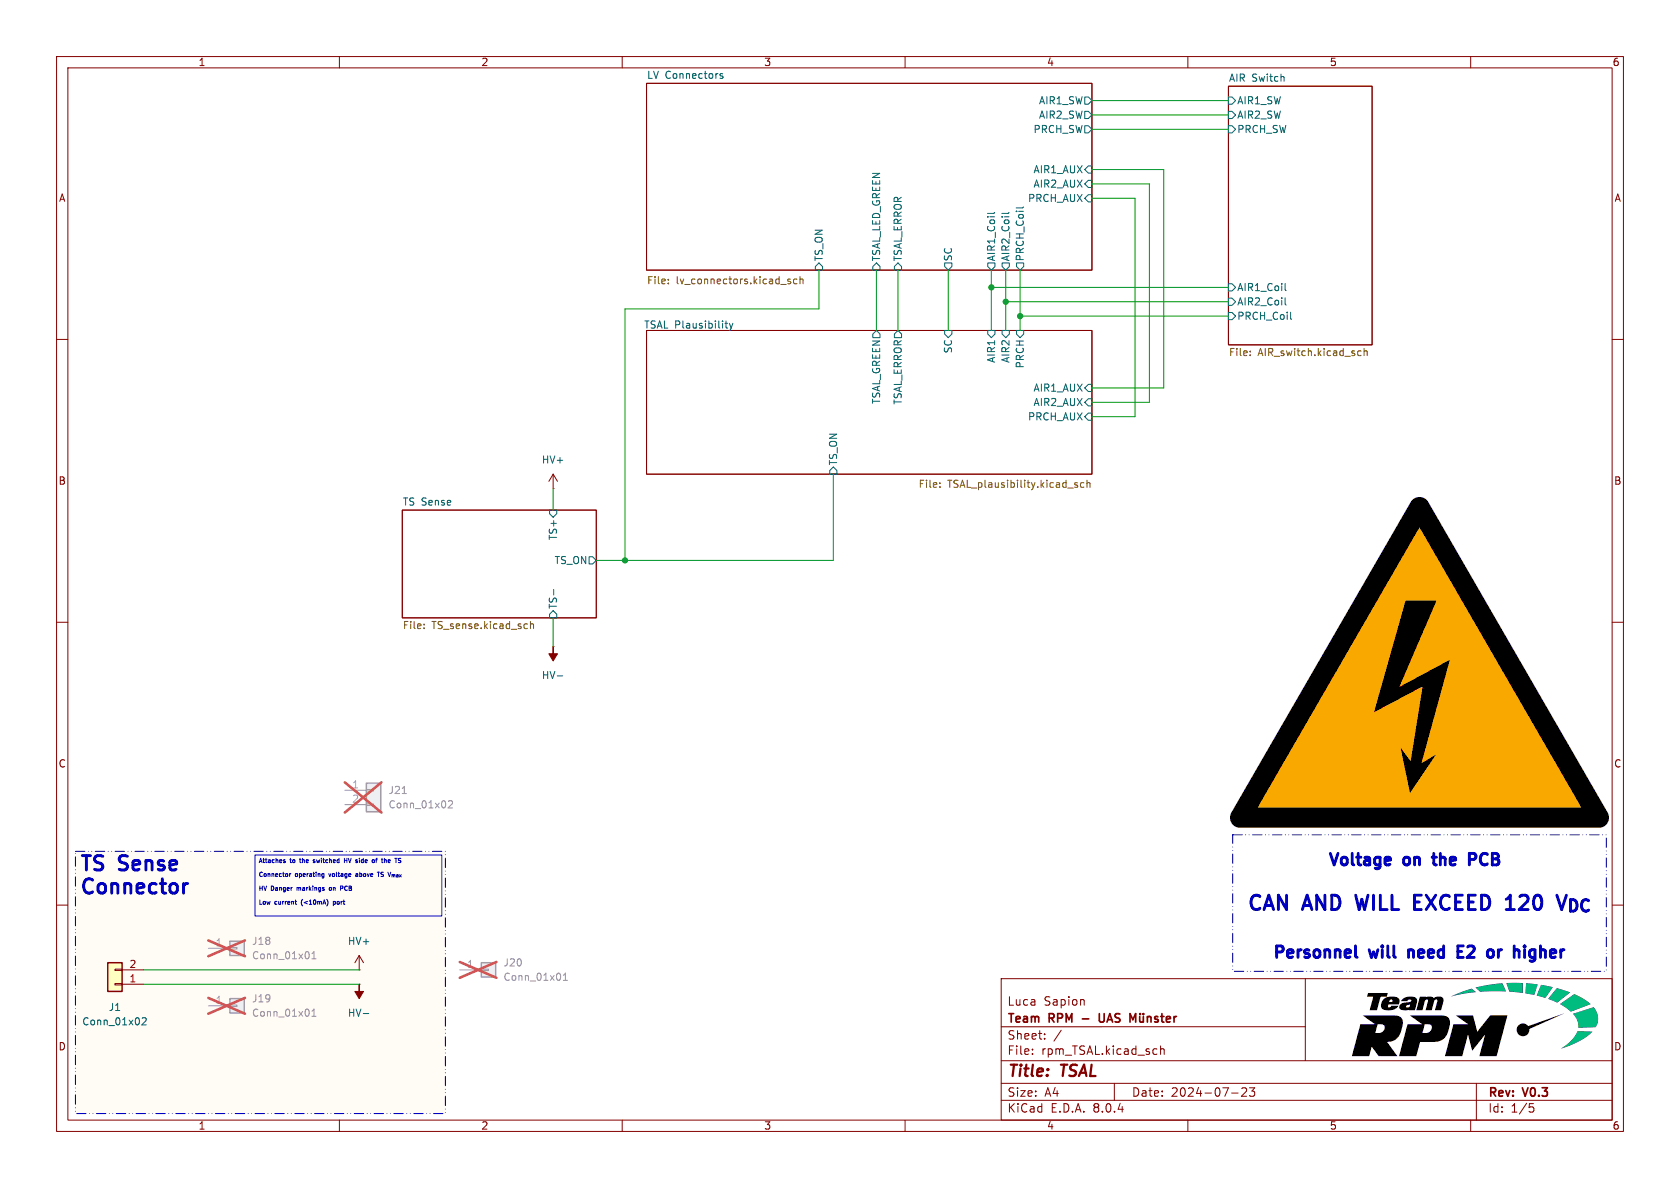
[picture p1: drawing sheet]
(kicad_sch
 (version 20231120)
 (generator "eeschema")
 (generator_version "8.0")
 (paper "A4")
 (title_block
  (title "TSAL")
  (date "2024-07-23")
  (rev "V0.3")
  (company "Team RPM - UAS Münster")
  (comment 1 "Luca Sapion"))
 (lib_symbols
  (symbol "Connector_Generic:Conn_01x01"
   (pin_names
    (offset 1.016) hide) (exclude_from_sim no) (in_bom yes) (on_board yes)
   (property "Reference" "J" (at 0 2.54 0) (effects (font (size 1.27 1.27))))
   (property "Value" "Conn_01x01" (at 0 -2.54 0) (effects (font (size 1.27 1.27))))
   (property "Footprint" "" (at 0 0 0) (effects (font (size 1.27 1.27)) (hide yes)))
   (property "Datasheet" "~" (at 0 0 0) (effects (font (size 1.27 1.27)) (hide yes)))
   (property "Description" "Generic connector, single row, 01x01, script generated (kicad-library-utils/schlib/autogen/connector/)" (at 0 0 0) (effects (font (size 1.27 1.27)) (hide yes)))
   (symbol "Conn_01x01_1_1"
    (rectangle (start -1.27 0.127) (end 0 -0.127) (stroke (width 0.1524) (type default)) (fill (type none)))
    (rectangle (start -1.27 1.27) (end 1.27 -1.27) (stroke (width 0.254) (type default)) (fill (type background)))
    (pin passive line (at -5.08 0 0) (length 3.81) (name "Pin_1" (effects (font (size 1.27 1.27)))) (number "1" (effects (font (size 1.27 1.27)))))))
  (symbol "Connector_Generic:Conn_01x02"
   (pin_names
    (offset 1.016) hide) (exclude_from_sim no) (in_bom yes) (on_board yes)
   (property "Reference" "J" (at 0 2.54 0) (effects (font (size 1.27 1.27))))
   (property "Value" "Conn_01x02" (at 0 -5.08 0) (effects (font (size 1.27 1.27))))
   (property "Footprint" "" (at 0 0 0) (effects (font (size 1.27 1.27)) (hide yes)))
   (property "Datasheet" "~" (at 0 0 0) (effects (font (size 1.27 1.27)) (hide yes)))
   (property "Description" "Generic connector, single row, 01x02, script generated (kicad-library-utils/schlib/autogen/connector/)" (at 0 0 0) (effects (font (size 1.27 1.27)) (hide yes)))
   (symbol "Conn_01x02_1_1"
    (rectangle (start -1.27 -2.413) (end 0 -2.667) (stroke (width 0.1524) (type default)) (fill (type none)))
    (rectangle (start -1.27 0.127) (end 0 -0.127) (stroke (width 0.1524) (type default)) (fill (type none)))
    (rectangle (start -1.27 1.27) (end 1.27 -3.81) (stroke (width 0.254) (type default)) (fill (type background)))
    (pin passive line (at -5.08 0 0) (length 3.81) (name "Pin_1" (effects (font (size 1.27 1.27)))) (number "1" (effects (font (size 1.27 1.27)))))
    (pin passive line (at -5.08 -2.54 0) (length 3.81) (name "Pin_2" (effects (font (size 1.27 1.27)))) (number "2" (effects (font (size 1.27 1.27)))))))
  (symbol "power:+7.5V"
   (power)
   (pin_numbers hide)
   (pin_names
    (offset 0) hide) (exclude_from_sim no) (in_bom yes) (on_board yes)
   (property "Reference" "#PWR" (at 0 -3.81 0) (effects (font (size 1.27 1.27)) (hide yes)))
   (property "Value" "+7.5V" (at 0 3.556 0) (effects (font (size 1.27 1.27))))
   (property "Footprint" "" (at 0 0 0) (effects (font (size 1.27 1.27)) (hide yes)))
   (property "Datasheet" "" (at 0 0 0) (effects (font (size 1.27 1.27)) (hide yes)))
   (property "Description" "Power symbol creates a global label with name \"+7.5V\"" (at 0 0 0) (effects (font (size 1.27 1.27)) (hide yes)))
   (symbol "+7.5V_0_1"
    (polyline (pts (xy -0.762 1.27) (xy 0 2.54)) (stroke (width 0) (type default)) (fill (type none)))
    (polyline (pts (xy 0 0) (xy 0 2.54)) (stroke (width 0) (type default)) (fill (type none)))
    (polyline (pts (xy 0 2.54) (xy 0.762 1.27)) (stroke (width 0) (type default)) (fill (type none))))
   (symbol "+7.5V_1_1"
    (pin power_in line (at 0 0 90) (length 0) (name "~" (effects (font (size 1.27 1.27)))) (number "1" (effects (font (size 1.27 1.27)))))))
  (symbol "power:-6V"
   (power)
   (pin_numbers hide)
   (pin_names
    (offset 0) hide) (exclude_from_sim no) (in_bom yes) (on_board yes)
   (property "Reference" "#PWR" (at 0 -3.81 0) (effects (font (size 1.27 1.27)) (hide yes)))
   (property "Value" "-6V" (at 0 3.556 0) (effects (font (size 1.27 1.27))))
   (property "Footprint" "" (at 0 0 0) (effects (font (size 1.27 1.27)) (hide yes)))
   (property "Datasheet" "" (at 0 0 0) (effects (font (size 1.27 1.27)) (hide yes)))
   (property "Description" "Power symbol creates a global label with name \"-6V\"" (at 0 0 0) (effects (font (size 1.27 1.27)) (hide yes)))
   (symbol "-6V_0_0"
    (pin power_in line (at 0 0 90) (length 0) (name "~" (effects (font (size 1.27 1.27)))) (number "1" (effects (font (size 1.27 1.27))))))
   (symbol "-6V_0_1"
    (polyline (pts (xy 0 0) (xy 0 1.27) (xy 0.762 1.27) (xy 0 2.54) (xy -0.762 1.27) (xy 0 1.27)) (stroke (width 0) (type default)) (fill (type outline))))))
 (junction
  (at 110.49 99.06)
  (diameter 0)
  (color 0 0 0 0))
 (junction
  (at 177.8 53.34)
  (diameter 0)
  (color 0 0 0 0))
 (junction
  (at 175.26 50.8)
  (diameter 0)
  (color 0 0 0 0))
 (junction
  (at 180.34 55.88)
  (diameter 0)
  (color 0 0 0 0))
 (wire
  (pts (xy 177.8 53.34) (xy 177.8 58.42))
  (stroke (width 0) (type default)))
 (wire
  (pts (xy 193.04 29.972) (xy 205.74 29.972))
  (stroke (width 0) (type default)))
 (wire
  (pts (xy 175.26 47.752) (xy 175.26 50.8))
  (stroke (width 0) (type default)))
 (wire
  (pts (xy 193.04 35.052) (xy 200.66 35.052))
  (stroke (width 0) (type default)))
 (wire
  (pts (xy 175.26 50.8) (xy 175.26 58.42))
  (stroke (width 0) (type default)))
 (wire
  (pts (xy 110.49 99.06) (xy 110.49 54.61))
  (stroke (width 0) (type default)))
 (wire
  (pts (xy 200.66 35.052) (xy 200.66 73.66))
  (stroke (width 0) (type default)))
 (wire
  (pts (xy 158.75 47.752) (xy 158.75 58.42))
  (stroke (width 0) (type default)))
 (wire
  (pts (xy 110.49 99.06) (xy 147.32 99.06))
  (stroke (width 0) (type default)))
 (wire
  (pts (xy 147.32 83.82) (xy 147.32 99.06))
  (stroke (width 0) (type default)))
 (wire
  (pts (xy 177.8 53.34) (xy 217.17 53.34))
  (stroke (width 0) (type default)))
 (wire
  (pts (xy 193.04 20.32) (xy 217.17 20.32))
  (stroke (width 0) (type default)))
 (wire
  (pts (xy 97.79 109.22) (xy 97.79 114.3))
  (stroke (width 0) (type default)))
 (wire
  (pts (xy 167.64 47.752) (xy 167.64 58.42))
  (stroke (width 0) (type default)))
 (wire
  (pts (xy 193.04 32.512) (xy 203.2 32.512))
  (stroke (width 0) (type default)))
 (wire
  (pts (xy 105.41 99.06) (xy 110.49 99.06))
  (stroke (width 0) (type default)))
 (wire
  (pts (xy 180.34 47.752) (xy 180.34 55.88))
  (stroke (width 0) (type default)))
 (wire
  (pts (xy 193.04 22.86) (xy 217.17 22.86))
  (stroke (width 0) (type default)))
 (wire
  (pts (xy 25.4 173.99) (xy 63.5 173.99))
  (stroke (width 0) (type default)))
 (wire
  (pts (xy 193.04 71.12) (xy 203.2 71.12))
  (stroke (width 0) (type default)))
 (wire
  (pts (xy 97.79 86.36) (xy 97.79 90.17))
  (stroke (width 0) (type default)))
 (wire
  (pts (xy 180.34 55.88) (xy 217.17 55.88))
  (stroke (width 0) (type default)))
 (wire
  (pts (xy 205.74 29.972) (xy 205.74 68.58))
  (stroke (width 0) (type default)))
 (wire
  (pts (xy 193.04 73.66) (xy 200.66 73.66))
  (stroke (width 0) (type default)))
 (wire
  (pts (xy 144.78 47.752) (xy 144.78 54.61))
  (stroke (width 0) (type default)))
 (wire
  (pts (xy 110.49 54.61) (xy 144.78 54.61))
  (stroke (width 0) (type default)))
 (wire
  (pts (xy 193.04 68.58) (xy 205.74 68.58))
  (stroke (width 0) (type default)))
 (wire
  (pts (xy 203.2 32.512) (xy 203.2 71.12))
  (stroke (width 0) (type default)))
 (wire
  (pts (xy 154.94 47.752) (xy 154.94 58.42))
  (stroke (width 0) (type default)))
 (wire
  (pts (xy 193.04 17.78) (xy 217.17 17.78))
  (stroke (width 0) (type default)))
 (wire
  (pts (xy 25.4 171.45) (xy 63.5 171.45))
  (stroke (width 0) (type default)))
 (wire
  (pts (xy 180.34 55.88) (xy 180.34 58.42))
  (stroke (width 0) (type default)))
 (wire
  (pts (xy 175.26 50.8) (xy 217.17 50.8))
  (stroke (width 0) (type default)))
 (wire
  (pts (xy 177.8 47.752) (xy 177.8 53.34))
  (stroke (width 0) (type default)))
 (rectangle
  (start 13.335 150.495)
  (end 78.74 196.85)
  (stroke (width 0) (type dash_dot_dot))
  (fill (type color) (color 255 153 0 0.04)))
 (image
  (at 250.952 117.094)
  (scale 0.768822)
  (data))
 (image
  (at 29.21 189.865)
  (scale 0.209086)
  (data))
 (text_box "_{Voltage on the PCB }\n\nCAN AND WILL EXCEED 120 V_{DC}\n\n_{Personnel will need E2 or higher}"
  (exclude_from_sim no)
  (at 217.932 147.574 0)
  (size 66.04 24.13)
  (stroke (width 0) (type dash_dot_dot))
  (fill (type none))
  (effects (font (size 2.54 2.54) (thickness 0.508)
    (bold yes))))
 (text_box "Attaches to the switched HV side of the TS\n\nConnector operating voltage above TS V_{max}\n\nHV Danger markings on PCB\n\nLow current (<10mA) port\n"
  (exclude_from_sim no)
  (at 45.085 151.13 0)
  (size 33.02 10.795)
  (stroke (width 0) (type default))
  (fill (type none))
  (effects (font (size 0.762 0.762)) (justify left top)))
 (text "TS Sense\nConnector"
  (exclude_from_sim no)
  (at 13.97 154.94 0)
  (effects (font (size 2.54 2.54) (thickness 0.508)
    (bold yes)) (justify left)))
 (symbol
  (lib_id "Connector_Generic:Conn_01x02")
  (at 20.32 173.99 180)
  (unit 1)
  (exclude_from_sim no)
  (in_bom yes)
  (on_board yes)
  (dnp no)
  (property "Reference" "J1" (at 20.32 178.054 0) (effects (font (size 1.27 1.27))))
  (property "Value" "Conn_01x02" (at 20.32 180.594 0) (effects (font (size 1.27 1.27))))
  (property "Footprint" "wuerth_conn:657002130101" (at 20.32 173.99 0) (effects (font (size 1.27 1.27)) (hide yes)))
  (property "Datasheet" "https://www.we-online.com/components/products/datasheet/657002130101.pdf" (at 20.32 173.99 0) (effects (font (size 1.27 1.27)) (hide yes)))
  (property "Description" "Generic connector, single row, 01x02, script generated (kicad-library-utils/schlib/autogen/connector/)" (at 20.32 173.99 0) (effects (font (size 1.27 1.27)) (hide yes)))
  (property "Mouser" "710-657002130101" (at 20.32 173.99 0) (effects (font (size 1.27 1.27)) (hide yes)))
  (pin "2")
  (pin "1"))
 (symbol
  (lib_id "Connector_Generic:Conn_01x02")
  (at 66.04 139.7 0)
  (unit 1)
  (exclude_from_sim yes)
  (in_bom yes)
  (on_board no)
  (dnp yes)
  (fields_autoplaced yes)
  (property "Reference" "J21" (at 68.58 139.6999 0) (effects (font (size 1.27 1.27)) (justify left)))
  (property "Value" "Conn_01x02" (at 68.58 142.2399 0) (effects (font (size 1.27 1.27)) (justify left)))
  (property "Footprint" "" (at 66.04 139.7 0) (effects (font (size 1.27 1.27)) (hide yes)))
  (property "Datasheet" "~" (at 66.04 139.7 0) (effects (font (size 1.27 1.27)) (hide yes)))
  (property "Description" "Generic connector, single row, 01x02, script generated (kicad-library-utils/schlib/autogen/connector/)" (at 66.04 139.7 0) (effects (font (size 1.27 1.27)) (hide yes)))
  (property "resistor datasheet" "" (at 66.04 139.7 0) (effects (font (size 1.27 1.27))))
  (property "Mouser" "710-657002150201" (at 66.04 139.7 0) (effects (font (size 1.27 1.27)) (hide yes)))
  (pin "1")
  (pin "2"))
 (symbol
  (lib_id "power:+7.5V")
  (at 63.5 171.45 0)
  (unit 1)
  (exclude_from_sim no)
  (in_bom yes)
  (on_board yes)
  (dnp no)
  (fields_autoplaced yes)
  (property "Reference" "#PWR0101" (at 63.5 175.26 0) (effects (font (size 1.27 1.27)) (hide yes)))
  (property "Value" "HV+" (at 63.5 166.37 0) (effects (font (size 1.27 1.27))))
  (property "Footprint" "" (at 63.5 171.45 0) (effects (font (size 1.27 1.27)) (hide yes)))
  (property "Datasheet" "" (at 63.5 171.45 0) (effects (font (size 1.27 1.27)) (hide yes)))
  (property "Description" "Power symbol creates a global label with name \"+7.5V\"" (at 63.5 171.45 0) (effects (font (size 1.27 1.27)) (hide yes)))
  (pin "1"))
 (symbol
  (lib_id "Connector_Generic:Conn_01x01")
  (at 41.91 167.64 0)
  (unit 1)
  (exclude_from_sim yes)
  (in_bom yes)
  (on_board no)
  (dnp yes)
  (fields_autoplaced yes)
  (property "Reference" "J18" (at 44.45 166.3699 0) (effects (font (size 1.27 1.27)) (justify left)))
  (property "Value" "Conn_01x01" (at 44.45 168.9099 0) (effects (font (size 1.27 1.27)) (justify left)))
  (property "Footprint" "" (at 41.91 167.64 0) (effects (font (size 1.27 1.27)) (hide yes)))
  (property "Datasheet" "~" (at 41.91 167.64 0) (effects (font (size 1.27 1.27)) (hide yes)))
  (property "Description" "Generic connector, single row, 01x01, script generated (kicad-library-utils/schlib/autogen/connector/)" (at 41.91 167.64 0) (effects (font (size 1.27 1.27)) (hide yes)))
  (property "resistor datasheet" "" (at 41.91 167.64 0) (effects (font (size 1.27 1.27))))
  (property "Mouser" "710-65730513722DEC" (at 41.91 167.64 0) (effects (font (size 1.27 1.27)) (hide yes)))
  (pin "1"))
 (symbol
  (lib_id "Connector_Generic:Conn_01x01")
  (at 41.91 177.8 0)
  (unit 1)
  (exclude_from_sim yes)
  (in_bom yes)
  (on_board no)
  (dnp yes)
  (fields_autoplaced yes)
  (property "Reference" "J19" (at 44.45 176.5299 0) (effects (font (size 1.27 1.27)) (justify left)))
  (property "Value" "Conn_01x01" (at 44.45 179.0699 0) (effects (font (size 1.27 1.27)) (justify left)))
  (property "Footprint" "" (at 41.91 177.8 0) (effects (font (size 1.27 1.27)) (hide yes)))
  (property "Datasheet" "~" (at 41.91 177.8 0) (effects (font (size 1.27 1.27)) (hide yes)))
  (property "Description" "Generic connector, single row, 01x01, script generated (kicad-library-utils/schlib/autogen/connector/)" (at 41.91 177.8 0) (effects (font (size 1.27 1.27)) (hide yes)))
  (property "resistor datasheet" "" (at 41.91 177.8 0) (effects (font (size 1.27 1.27))))
  (property "Mouser" "710-65730513722DEC" (at 41.91 177.8 0) (effects (font (size 1.27 1.27)) (hide yes)))
  (pin "1"))
 (symbol
  (lib_id "power:-6V")
  (at 63.5 173.99 180)
  (unit 1)
  (exclude_from_sim no)
  (in_bom yes)
  (on_board yes)
  (dnp no)
  (fields_autoplaced yes)
  (property "Reference" "#PWR02" (at 63.5 170.18 0) (effects (font (size 1.27 1.27)) (hide yes)))
  (property "Value" "HV-" (at 63.5 179.07 0) (effects (font (size 1.27 1.27))))
  (property "Footprint" "" (at 63.5 173.99 0) (effects (font (size 1.27 1.27)) (hide yes)))
  (property "Datasheet" "" (at 63.5 173.99 0) (effects (font (size 1.27 1.27)) (hide yes)))
  (property "Description" "Power symbol creates a global label with name \"-6V\"" (at 63.5 173.99 0) (effects (font (size 1.27 1.27)) (hide yes)))
  (pin "1"))
 (symbol
  (lib_id "Connector_Generic:Conn_01x01")
  (at 86.36 171.45 0)
  (unit 1)
  (exclude_from_sim yes)
  (in_bom yes)
  (on_board no)
  (dnp yes)
  (fields_autoplaced yes)
  (property "Reference" "J20" (at 88.9 170.1799 0) (effects (font (size 1.27 1.27)) (justify left)))
  (property "Value" "Conn_01x01" (at 88.9 172.7199 0) (effects (font (size 1.27 1.27)) (justify left)))
  (property "Footprint" "" (at 86.36 171.45 0) (effects (font (size 1.27 1.27)) (hide yes)))
  (property "Datasheet" "~" (at 86.36 171.45 0) (effects (font (size 1.27 1.27)) (hide yes)))
  (property "Description" "Generic connector, single row, 01x01, script generated (kicad-library-utils/schlib/autogen/connector/)" (at 86.36 171.45 0) (effects (font (size 1.27 1.27)) (hide yes)))
  (property "resistor datasheet" "" (at 86.36 171.45 0) (effects (font (size 1.27 1.27))))
  (property "Mouser" "710-65730513722DEC" (at 86.36 171.45 0) (effects (font (size 1.27 1.27)) (hide yes)))
  (pin "1"))
 (symbol
  (lib_id "power:-6V")
  (at 97.79 114.3 180)
  (unit 1)
  (exclude_from_sim no)
  (in_bom yes)
  (on_board yes)
  (dnp no)
  (fields_autoplaced yes)
  (property "Reference" "#PWR012" (at 97.79 110.49 0) (effects (font (size 1.27 1.27)) (hide yes)))
  (property "Value" "HV-" (at 97.79 119.38 0) (effects (font (size 1.27 1.27))))
  (property "Footprint" "" (at 97.79 114.3 0) (effects (font (size 1.27 1.27)) (hide yes)))
  (property "Datasheet" "" (at 97.79 114.3 0) (effects (font (size 1.27 1.27)) (hide yes)))
  (property "Description" "Power symbol creates a global label with name \"-6V\"" (at 97.79 114.3 0) (effects (font (size 1.27 1.27)) (hide yes)))
  (pin "1"))
 (symbol
  (lib_id "power:+7.5V")
  (at 97.79 86.36 0)
  (unit 1)
  (exclude_from_sim no)
  (in_bom yes)
  (on_board yes)
  (dnp no)
  (fields_autoplaced yes)
  (property "Reference" "#PWR06" (at 97.79 90.17 0) (effects (font (size 1.27 1.27)) (hide yes)))
  (property "Value" "HV+" (at 97.79 81.28 0) (effects (font (size 1.27 1.27))))
  (property "Footprint" "" (at 97.79 86.36 0) (effects (font (size 1.27 1.27)) (hide yes)))
  (property "Datasheet" "" (at 97.79 86.36 0) (effects (font (size 1.27 1.27)) (hide yes)))
  (property "Description" "Power symbol creates a global label with name \"+7.5V\"" (at 97.79 86.36 0) (effects (font (size 1.27 1.27)) (hide yes)))
  (pin "1"))
 (sheet
  (at 217.17 15.24)
  (size 25.4 45.72)
  (fields_autoplaced yes)
  (stroke (width 0.1524) (type solid))
  (fill (color 0 0 0 0.0000))
  (property "Sheetname" "AIR Switch" (at 217.17 14.5284 0) (effects (font (size 1.27 1.27)) (justify left bottom)))
  (property "Sheetfile" "AIR_switch.kicad_sch" (at 217.17 61.5446 0) (effects (font (size 1.27 1.27)) (justify left top)))
  (pin "PRCH_Coil" input (at 217.17 55.88 180) (effects (font (size 1.27 1.27)) (justify left)))
  (pin "AIR2_Coil" input (at 217.17 53.34 180) (effects (font (size 1.27 1.27)) (justify left)))
  (pin "AIR2_SW" input (at 217.17 20.32 180) (effects (font (size 1.27 1.27)) (justify left)))
  (pin "PRCH_SW" input (at 217.17 22.86 180) (effects (font (size 1.27 1.27)) (justify left)))
  (pin "AIR1_SW" input (at 217.17 17.78 180) (effects (font (size 1.27 1.27)) (justify left)))
  (pin "AIR1_Coil" input (at 217.17 50.8 180) (effects (font (size 1.27 1.27)) (justify left))))
 (sheet
  (at 114.3 58.42)
  (size 78.74 25.4)
  (stroke (width 0.1524) (type solid))
  (fill (color 0 0 0 0.0000))
  (property "Sheetname" "TSAL Plausibility" (at 113.792 58.166 0) (effects (font (size 1.27 1.27)) (justify left bottom)))
  (property "Sheetfile" "TSAL_plausibility.kicad_sch" (at 162.306 84.836 0) (effects (font (size 1.27 1.27)) (justify left top)))
  (pin "SC" input (at 167.64 58.42 90) (effects (font (size 1.27 1.27)) (justify right)))
  (pin "AIR1_AUX" input (at 193.04 68.58 0) (effects (font (size 1.27 1.27)) (justify right)))
  (pin "AIR2_AUX" input (at 193.04 71.12 0) (effects (font (size 1.27 1.27)) (justify right)))
  (pin "TS_ON" input (at 147.32 83.82 270) (effects (font (size 1.27 1.27)) (justify left)))
  (pin "PRCH_AUX" input (at 193.04 73.66 0) (effects (font (size 1.27 1.27)) (justify right)))
  (pin "AIR2" input (at 177.8 58.42 90) (effects (font (size 1.27 1.27)) (justify right)))
  (pin "PRCH" input (at 180.34 58.42 90) (effects (font (size 1.27 1.27)) (justify right)))
  (pin "AIR1" input (at 175.26 58.42 90) (effects (font (size 1.27 1.27)) (justify right)))
  (pin "TSAL_GREEN" output (at 154.94 58.42 90) (effects (font (size 1.27 1.27)) (justify right)))
  (pin "TSAL_ERROR" output (at 158.75 58.42 90) (effects (font (size 1.27 1.27)) (justify right))))
 (sheet
  (at 71.12 90.17)
  (size 34.29 19.05)
  (fields_autoplaced yes)
  (stroke (width 0.1524) (type solid))
  (fill (color 0 0 0 0.0000))
  (property "Sheetname" "TS Sense" (at 71.12 89.4584 0) (effects (font (size 1.27 1.27)) (justify left bottom)))
  (property "Sheetfile" "TS_sense.kicad_sch" (at 71.12 109.8046 0) (effects (font (size 1.27 1.27)) (justify left top)))
  (pin "TS_ON" output (at 105.41 99.06 0) (effects (font (size 1.27 1.27)) (justify right)))
  (pin "TS+" input (at 97.79 90.17 90) (effects (font (size 1.27 1.27)) (justify right)))
  (pin "TS-" input (at 97.79 109.22 270) (effects (font (size 1.27 1.27)) (justify left))))
 (sheet
  (at 114.3 14.732)
  (size 78.74 33.02)
  (fields_autoplaced yes)
  (stroke (width 0.1524) (type solid))
  (fill (color 0 0 0 0.0000))
  (property "Sheetname" "LV Connectors" (at 114.3 14.0204 0) (effects (font (size 1.27 1.27)) (justify left bottom)))
  (property "Sheetfile" "lv_connectors.kicad_sch" (at 114.3 48.8446 0) (effects (font (size 1.27 1.27)) (justify left top)))
  (pin "SC" output (at 167.64 47.752 270) (effects (font (size 1.27 1.27)) (justify left)))
  (pin "TSAL_ERROR" input (at 158.75 47.752 270) (effects (font (size 1.27 1.27)) (justify left)))
  (pin "TS_ON" input (at 144.78 47.752 270) (effects (font (size 1.27 1.27)) (justify left)))
  (pin "AIR2_AUX" input (at 193.04 32.512 0) (effects (font (size 1.27 1.27)) (justify right)))
  (pin "AIR1_AUX" input (at 193.04 29.972 0) (effects (font (size 1.27 1.27)) (justify right)))
  (pin "PRCH_AUX" input (at 193.04 35.052 0) (effects (font (size 1.27 1.27)) (justify right)))
  (pin "AIR2_Coil" output (at 177.8 47.752 270) (effects (font (size 1.27 1.27)) (justify left)))
  (pin "PRCH_Coil" output (at 180.34 47.752 270) (effects (font (size 1.27 1.27)) (justify left)))
  (pin "AIR1_SW" output (at 193.04 17.78 0) (effects (font (size 1.27 1.27)) (justify right)))
  (pin "PRCH_SW" output (at 193.04 22.86 0) (effects (font (size 1.27 1.27)) (justify right)))
  (pin "AIR1_Coil" output (at 175.26 47.752 270) (effects (font (size 1.27 1.27)) (justify left)))
  (pin "TSAL_LED_GREEN" input (at 154.94 47.752 270) (effects (font (size 1.27 1.27)) (justify left)))
  (pin "AIR2_SW" output (at 193.04 20.32 0) (effects (font (size 1.27 1.27)) (justify right))))
 (sheet_instances
  (path ""
   (page "1"))))
